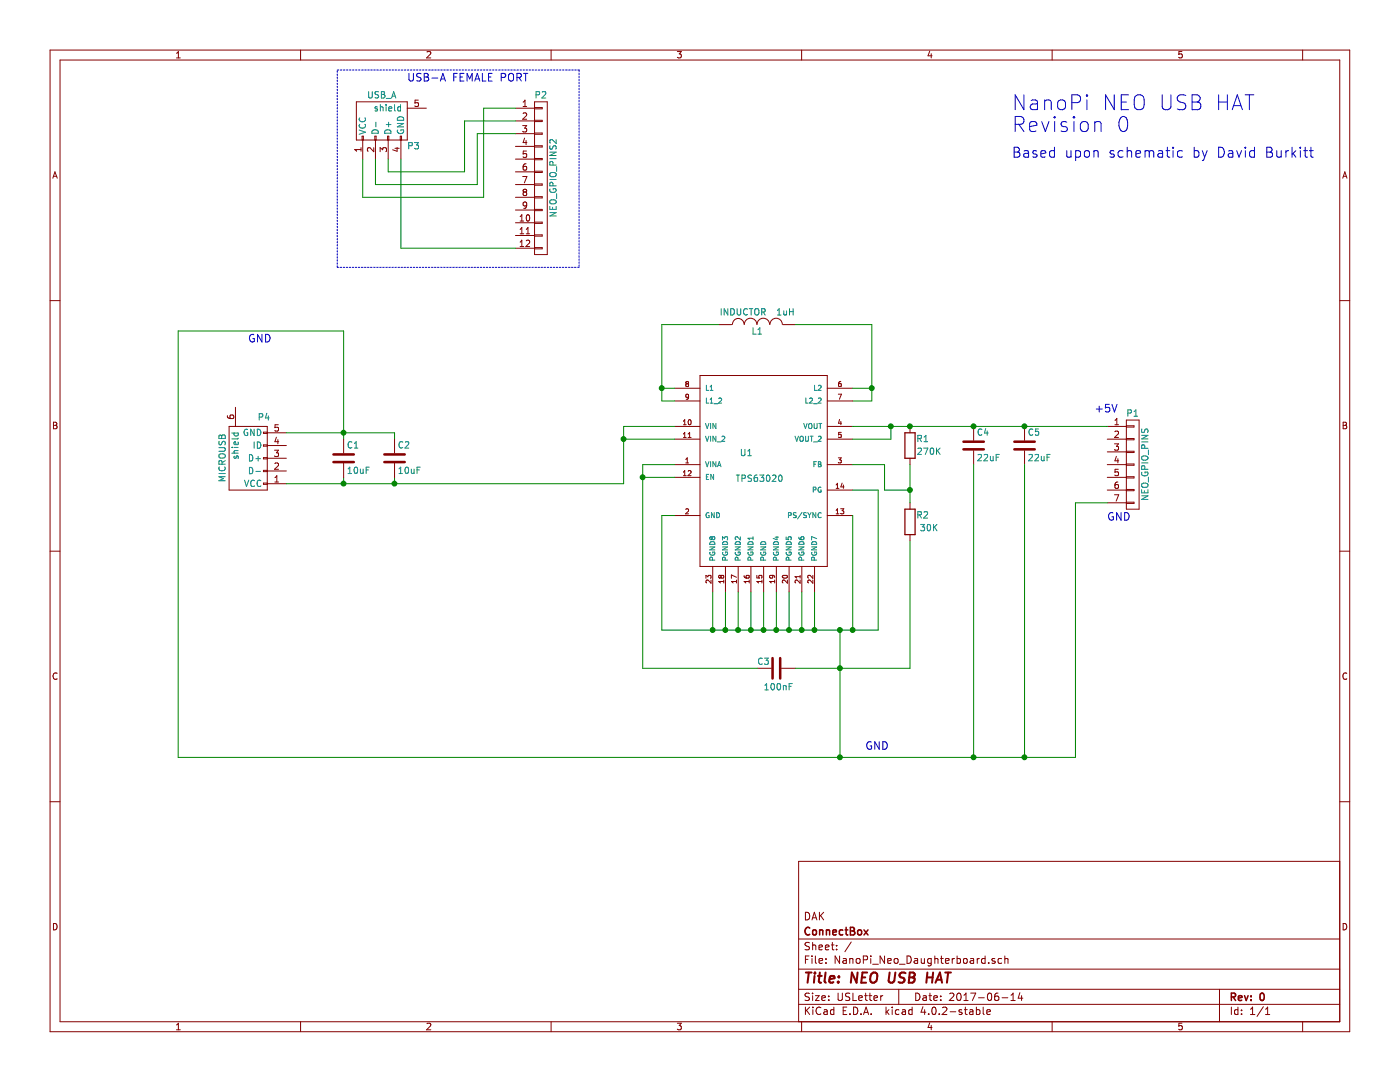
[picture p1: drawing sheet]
EESchema Schematic File Version 2
LIBS:power
LIBS:device
LIBS:transistors
LIBS:conn
LIBS:linear
LIBS:regul
LIBS:74xx
LIBS:cmos4000
LIBS:adc-dac
LIBS:memory
LIBS:xilinx
LIBS:microcontrollers
LIBS:dsp
LIBS:microchip
LIBS:analog_switches
LIBS:motorola
LIBS:texas
LIBS:intel
LIBS:audio
LIBS:interface
LIBS:digital-audio
LIBS:philips
LIBS:display
LIBS:cypress
LIBS:siliconi
LIBS:opto
LIBS:atmel
LIBS:contrib
LIBS:valves
LIBS:TPS63020
LIBS:NanoPi_Neo_Daughterboard-cache
EELAYER 25 0
EELAYER END
$Descr USLetter 11000 8500
encoding utf-8
Sheet 1 1
Title "NEO USB HAT"
Date "2017-06-14"
Rev "0"
Comp "ConnectBox"
Comment1 "DAK"
Comment2 ""
Comment3 ""
Comment4 ""
$EndDescr
$Comp
L TPS63020 U1
U 1 1
P 6000 3750
F 0 "U1" H 5814 3912 50  0000 L BNN
F 1 "TPS63020" H 5780 3709 50  0000 L BNN
F 2 "TPS63020:QFN14-3X4MM" H 6000 3750 50  0001 L BNN
F 3 "None" H 6000 3750 50  0001 L BNN
F 4 "None" H 6000 3750 50  0001 L BNN "Price"
F 5 "Unavailable" H 6000 3750 50  0001 L BNN "Availability"
F 6 "High Efficiency Single Inductor Buck-Boost Converter with 4A Switch" H 6000 3750 50  0001 L BNN "Description"
F 7 "TPS63020" H 6000 3750 50  0001 L BNN "MP"
F 8 "Texas Instruments" H 6000 3750 50  0001 L BNN "MF"
	1    6000 3750
	1    0    0    -1  
$EndComp
$Comp
L USB_OTG P4
U 1 1
P 1950 3600
F 0 "P4" V 2275 3475 50  0000 C CNN
F 1 "MICROUSB" H 1950 3800 50  0000 C CNN
F 2 "Connectors:USB_Micro-B" V 1900 3500 50  0001 C CNN
F 3 "" V 1900 3500 50  0000 C CNN
	1    1950 3600
	0    -1   -1   0   
$EndComp
$Comp
L USB_A P3
U 1 1
P 3050 950
F 0 "P3" H 3250 750 50  0000 C CNN
F 1 "USB_A" H 3000 1150 50  0000 C CNN
F 2 "Connectors:USB_A" V 3000 850 50  0001 C CNN
F 3 "" V 3000 850 50  0000 C CNN
	1    3050 950 
	1    0    0    -1  
$EndComp
$Comp
L CONN_01X12 P2
U 1 1
P 4250 1400
F 0 "P2" H 4250 2050 50  0000 C CNN
F 1 "NEO_GPIO_PINS2" V 4350 1400 50  0000 C CNN
F 2 "w_pin_strip:pin_strip_12" H 4250 1400 50  0001 C CNN
F 3 "" H 4250 1400 50  0000 C CNN
	1    4250 1400
	1    0    0    -1  
$EndComp
$Comp
L R R1
U 1 1
P 7150 3500
F 0 "R1" H 7250 3550 50  0000 C CNN
F 1 "270K" H 7300 3450 50  0000 C CNN
F 2 "w_smd_resistors:r_0805" V 7080 3500 50  0001 C CNN
F 3 "" H 7150 3500 50  0000 C CNN
	1    7150 3500
	1    0    0    -1  
$EndComp
$Comp
L INDUCTOR L1
U 1 1
P 5950 2550
F 0 "L1" V 5900 2550 50  0000 C CNN
F 1 "INDUCTOR  1uH" V 6050 2550 50  0000 C CNN
F 2 "BOURNS-SDR0403:BOURNS-SDR0403" H 5950 2550 50  0001 C CNN
F 3 "" H 5950 2550 50  0000 C CNN
	1    5950 2550
	0    -1   -1   0   
$EndComp
Wire Wire Line
	2850 1250 2850 1550
Wire Wire Line
	2850 1550 3800 1550
Wire Wire Line
	3800 1550 3800 850 
Wire Wire Line
	3800 850  4050 850 
Wire Wire Line
	3150 1250 3150 1950
Wire Wire Line
	3150 1950 4050 1950
$Comp
L C C3
U 1 1
P 6100 5250
F 0 "C3" V 6050 5100 50  0000 L CNN
F 1 "100nF" V 6250 5150 50  0000 L CNN
F 2 "w_smd_cap:c_0805" H 6138 5100 50  0001 C CNN
F 3 "" H 6100 5250 50  0000 C CNN
	1    6100 5250
	0    1    1    0   
$EndComp
$Comp
L C C4
U 1 1
P 7650 3500
F 0 "C4" H 7675 3600 50  0000 L CNN
F 1 "22uF" H 7675 3400 50  0000 L CNN
F 2 "w_smd_cap:c_0805" H 7688 3350 50  0001 C CNN
F 3 "" H 7650 3500 50  0000 C CNN
	1    7650 3500
	1    0    0    -1  
$EndComp
$Comp
L C C5
U 1 1
P 8050 3500
F 0 "C5" H 8075 3600 50  0000 L CNN
F 1 "22uF" H 8075 3400 50  0000 L CNN
F 2 "w_smd_cap:c_0805" H 8088 3350 50  0001 C CNN
F 3 "" H 8050 3500 50  0000 C CNN
	1    8050 3500
	1    0    0    -1  
$EndComp
$Comp
L R R2
U 1 1
P 7150 4100
F 0 "R2" H 7250 4150 50  0000 C CNN
F 1 "30K" H 7300 4050 50  0000 C CNN
F 2 "w_smd_resistors:r_0805" V 7080 4100 50  0001 C CNN
F 3 "" H 7150 4100 50  0000 C CNN
	1    7150 4100
	1    0    0    -1  
$EndComp
Wire Wire Line
	2250 3400 3100 3400
Wire Wire Line
	2700 2600 2700 3450
Wire Wire Line
	3100 3400 3100 3450
Connection ~ 2700 3400
Wire Wire Line
	4900 3800 2250 3800
Wire Wire Line
	2700 3800 2700 3750
Wire Wire Line
	3100 3800 3100 3750
Connection ~ 2700 3800
Connection ~ 3100 3800
Wire Wire Line
	5300 3650 5050 3650
Wire Wire Line
	5050 3650 5050 5250
Wire Wire Line
	5050 5250 5950 5250
Wire Wire Line
	5200 2550 5650 2550
Wire Wire Line
	6250 2550 6850 2550
Wire Wire Line
	6850 2550 6850 3150
Wire Wire Line
	6850 3050 6700 3050
Wire Wire Line
	5300 3050 5200 3050
Wire Wire Line
	5200 2550 5200 3150
Wire Wire Line
	5300 3750 5050 3750
Connection ~ 5050 3750
$Comp
L C C1
U 1 1
P 2700 3600
F 0 "C1" H 2725 3700 50  0000 L CNN
F 1 "10uF" H 2725 3500 50  0000 L CNN
F 2 "w_smd_cap:c_0805" H 2738 3450 50  0001 C CNN
F 3 "" H 2700 3600 50  0000 C CNN
	1    2700 3600
	1    0    0    -1  
$EndComp
$Comp
L C C2
U 1 1
P 3100 3600
F 0 "C2" H 3125 3700 50  0000 L CNN
F 1 "10uF" H 3125 3500 50  0000 L CNN
F 2 "w_smd_cap:c_0805" H 3138 3450 50  0001 C CNN
F 3 "" H 3100 3600 50  0000 C CNN
	1    3100 3600
	1    0    0    -1  
$EndComp
$Comp
L CONN_01X07 P1
U 1 1
P 8900 3650
F 0 "P1" H 8900 4050 50  0000 C CNN
F 1 "NEO_GPIO_PINS" V 9000 3650 50  0000 C CNN
F 2 "w_pin_strip:pin_strip_7" H 8900 3650 50  0001 C CNN
F 3 "" H 8900 3650 50  0000 C CNN
	1    8900 3650
	1    0    0    -1  
$EndComp
Wire Wire Line
	6700 3350 8700 3350
Connection ~ 8050 3350
Wire Wire Line
	2700 2600 1400 2600
Wire Wire Line
	1400 2600 1400 5950
Wire Wire Line
	1400 5950 8450 5950
Wire Wire Line
	8450 5950 8450 3950
Wire Wire Line
	8450 3950 8700 3950
Wire Wire Line
	6250 5250 7150 5250
Wire Wire Line
	6600 4950 6600 5950
Connection ~ 6600 5950
Connection ~ 7650 3350
Connection ~ 7150 3350
Wire Wire Line
	6700 3650 6950 3650
Wire Wire Line
	6950 3650 6950 3850
Wire Wire Line
	6950 3850 7150 3850
Wire Wire Line
	7150 3650 7150 3950
Connection ~ 7150 3850
Wire Wire Line
	7150 5250 7150 4250
Connection ~ 6600 5250
Wire Wire Line
	5600 4650 5600 4950
Wire Wire Line
	6400 4650 6400 4950
Connection ~ 6400 4950
Wire Wire Line
	6300 4650 6300 4950
Connection ~ 6300 4950
Wire Wire Line
	6200 4650 6200 4950
Connection ~ 6200 4950
Wire Wire Line
	6100 4650 6100 4950
Connection ~ 6100 4950
Wire Wire Line
	6000 4650 6000 4950
Connection ~ 6000 4950
Wire Wire Line
	5900 4650 5900 4950
Connection ~ 5900 4950
Wire Wire Line
	5800 4650 5800 4950
Connection ~ 5800 4950
Wire Wire Line
	5700 4650 5700 4950
Connection ~ 5700 4950
Wire Wire Line
	5300 4050 5200 4050
Wire Wire Line
	5200 4050 5200 4950
Connection ~ 5600 4950
Connection ~ 6600 4950
Wire Wire Line
	6700 4050 6700 4950
Connection ~ 6700 4950
Wire Wire Line
	7650 3650 7650 5950
Connection ~ 7650 5950
Wire Wire Line
	8050 3650 8050 5950
Connection ~ 8050 5950
Wire Wire Line
	5200 3150 5300 3150
Connection ~ 5200 3050
Wire Wire Line
	6850 3150 6700 3150
Connection ~ 6850 3050
Wire Wire Line
	5300 3450 4900 3450
Wire Wire Line
	6700 3450 7000 3450
Wire Wire Line
	7000 3450 7000 3350
Connection ~ 7000 3350
Text Notes 3200 650  0    60   ~ 0
USB-A FEMALE PORT
Wire Notes Line
	2650 550  4550 550 
Wire Notes Line
	4550 550  4550 2100
Wire Notes Line
	4550 2100 2650 2100
Wire Notes Line
	2650 2100 2650 550 
Text Notes 6800 5900 0    60   ~ 0
GND
Text Notes 8600 3250 0    60   ~ 0
+5V
Text Notes 8700 4100 0    60   ~ 0
GND\n
Text Notes 1950 2700 0    60   ~ 0
GND
Text Notes 7950 1250 0    79   ~ 0
Based upon schematic by David Burkitt
Text Notes 7950 1050 0    118  ~ 0
NanoPi NEO USB HAT\nRevision 0
Wire Wire Line
	4900 3350 4900 3800
Connection ~ 4900 3450
Wire Wire Line
	4900 3350 5300 3350
Wire Wire Line
	2950 1250 2950 1450
Wire Wire Line
	2950 1450 3750 1450
Wire Wire Line
	3750 1450 3750 1050
Wire Wire Line
	3750 1050 4050 1050
Wire Wire Line
	3050 1250 3050 1350
Wire Wire Line
	3050 1350 3650 1350
Wire Wire Line
	3650 1350 3650 950 
Wire Wire Line
	3650 950  4050 950 
Wire Wire Line
	6700 4950 5200 4950
$EndSCHEMATC
